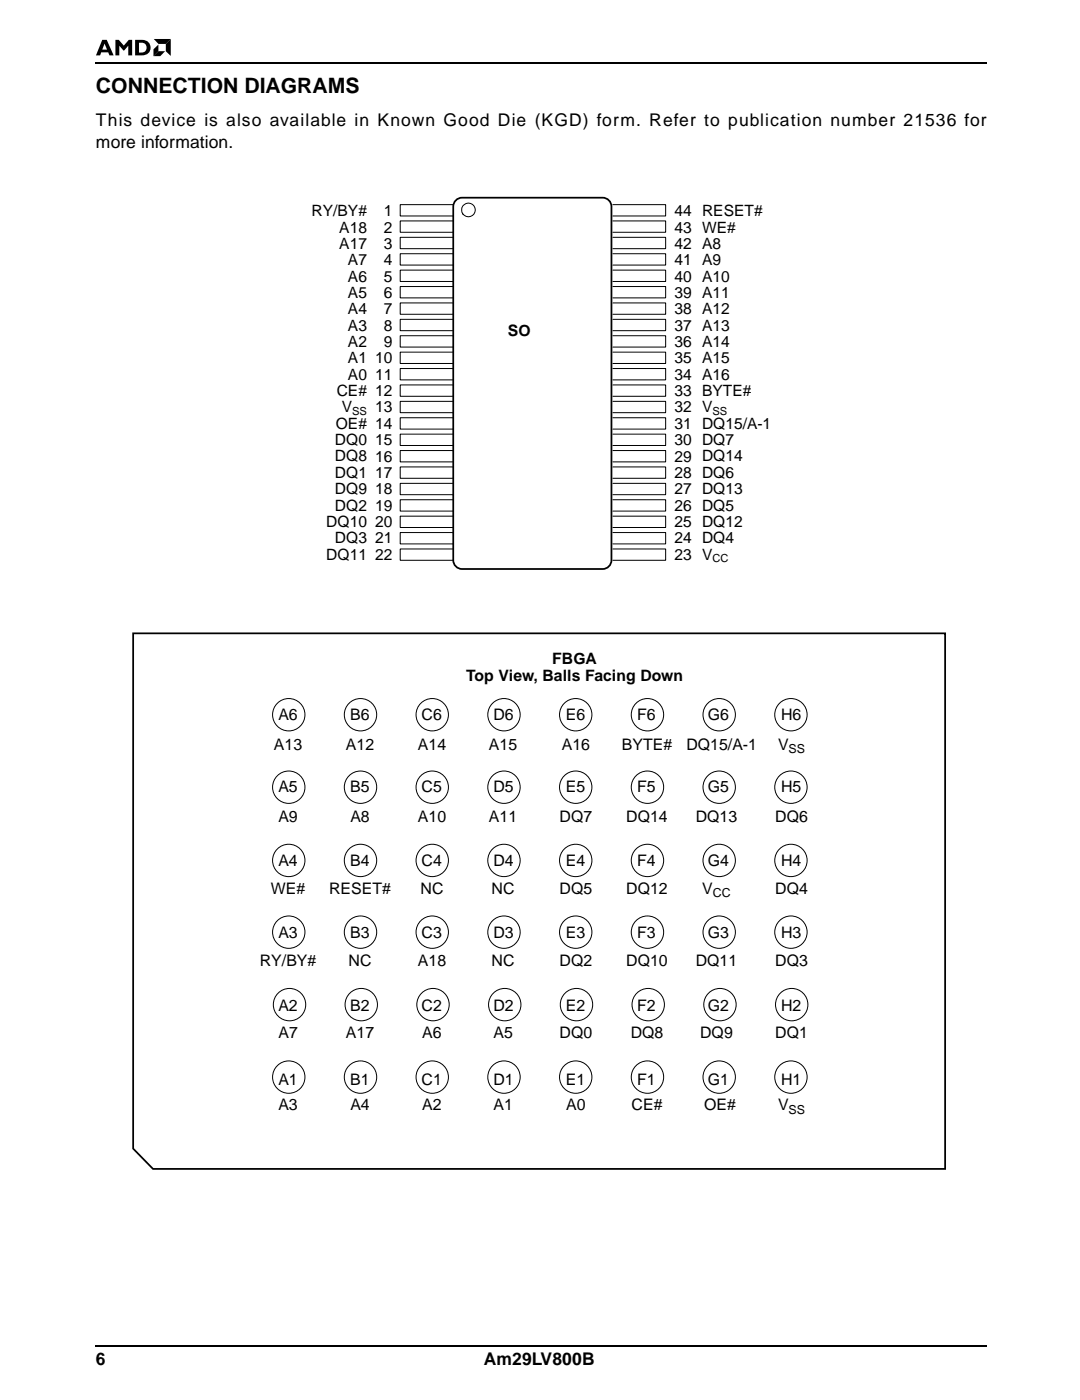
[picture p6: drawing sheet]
<svg xmlns="http://www.w3.org/2000/svg" width="209mm" height="271mm" viewBox="0 0 209 271" stroke-linecap="round" stroke-linejoin="round" font-family="sans-serif">
<path d="M18.5 12.1l.1 .3zM18.5 260.7l.1 .3z" fill="#000"/>
<path d="M18.6 12.2h172.4M18.6 260.9h172.4" fill="none" stroke="#000" stroke-width=".34"/>
<path d="M18.6 7.5h14.5v3.4h-14.5z" fill="#fff"/>
<g fill="#000">
<path d="M22.4 7.7h.6l1 1.1 .9-1.1h.7v3h-.8v-1.8l-.8 .9-.9-.9v1.8h-.7zM29.7 9.6l1-1v1.3l-1 1zM29.8 7.6h3.3l-1 .9h-1.4zM30.7 9.9h1.3l-1 1h-1.3zM32.1 8.5l1-.9v3.2l-1-.9z"/>
<path d="M19.8 7.7h.9l1.3 3h-.8l-.2-.6h-1.4l-.2 .6h-.8zM20.3 8.4l-.5 1.2h.9z"/>
<path d="M26.2 7.7a2.6 2.6 0 0 1 2.8 .8 1.51 1.51 0 0 1-.1 1.6 1.51 1.51 0 0 1-1.5 .6h-1.2zM26.9 8.3v1.9a1.05 1.05 0 0 0 1.3-.3 1.05 1.05 0 0 0 0-1.3l-.3-.2z"/>
</g>
<path d="M25.6 122.4h157.7v104.3h-157.7z" fill="#fff"/>
<g fill="none" stroke="#000" stroke-width=".19">
<circle cx="55.9" cy="138.5" r="3.1"/>
<circle cx="69.8" cy="138.5" r="3.1"/>
<circle cx="83.7" cy="138.5" r="3.1"/>
<circle cx="97.6" cy="138.5" r="3.1"/>
<circle cx="111.5" cy="138.5" r="3.1"/>
<circle cx="125.4" cy="138.5" r="3.1"/>
<circle cx="139.3" cy="138.5" r="3.1"/>
<circle cx="153.2" cy="138.5" r="3.1"/>
<circle cx="55.9" cy="152.5" r="3.1"/>
<circle cx="69.8" cy="152.5" r="3.1"/>
<circle cx="83.7" cy="152.5" r="3.1"/>
<circle cx="97.6" cy="152.5" r="3.1"/>
<circle cx="111.5" cy="152.5" r="3.1"/>
<circle cx="125.4" cy="152.5" r="3.1"/>
<circle cx="139.3" cy="152.5" r="3.1"/>
<circle cx="153.2" cy="152.5" r="3.1"/>
<circle cx="55.9" cy="166.7" r="3.1"/>
<circle cx="69.8" cy="166.7" r="3.1"/>
<circle cx="83.7" cy="166.7" r="3.1"/>
<circle cx="97.6" cy="166.7" r="3.1"/>
<circle cx="111.5" cy="166.7" r="3.1"/>
<circle cx="125.4" cy="166.7" r="3.1"/>
<circle cx="139.3" cy="166.7" r="3.1"/>
<circle cx="153.2" cy="166.7" r="3.1"/>
<circle cx="55.9" cy="180.6" r="3.1"/>
<circle cx="56.1" cy="194.7" r="3.1"/>
<circle cx="69.8" cy="180.6" r="3.1"/>
<circle cx="70" cy="194.7" r="3.1"/>
<circle cx="83.7" cy="180.6" r="3.1"/>
<circle cx="83.9" cy="194.7" r="3.1"/>
<circle cx="97.6" cy="180.6" r="3.1"/>
<circle cx="97.8" cy="194.7" r="3.1"/>
<circle cx="111.5" cy="180.6" r="3.1"/>
<circle cx="111.7" cy="194.7" r="3.1"/>
<circle cx="125.4" cy="180.6" r="3.1"/>
<circle cx="125.6" cy="194.7" r="3.1"/>
<circle cx="139.3" cy="180.6" r="3.1"/>
<circle cx="139.5" cy="194.7" r="3.1"/>
<circle cx="153.2" cy="180.6" r="3.1"/>
<circle cx="153.4" cy="194.7" r="3.1"/>
<circle cx="55.9" cy="208.7" r="3.1"/>
<circle cx="69.8" cy="208.7" r="3.1"/>
<circle cx="83.7" cy="208.7" r="3.1"/>
<circle cx="97.6" cy="208.7" r="3.1"/>
<circle cx="111.5" cy="208.7" r="3.1"/>
<circle cx="125.4" cy="208.7" r="3.1"/>
<circle cx="139.3" cy="208.7" r="3.1"/>
<circle cx="153.2" cy="208.7" r="3.1"/>
</g>
<path d="M25.8 122.7h157.3v103.8h-153.5l-3.8-3.9z" fill="none" stroke="#000" stroke-width=".34"/>
<path d="M57 37.9h95.5v72.9h-95.5z" fill="#fff"/>
<g fill="none" stroke="#000" stroke-width=".19">
<path d="M87.7 39.7h-10.2v2.2h10.2M118.7 39.7h10.2v2.2h-10.2M87.7 42.8h-10.2v2.2h10.2M87.7 46h-10.2v2.2h10.2M87.7 49.2h-10.2v2.2h10.2M87.7 52.3h-10.2v2.2h10.2M87.7 55.5h-10.2v2.2h10.2M87.7 58.7h-10.2v2.2h10.2M118.7 42.8h10.2v2.2h-10.2M118.7 46h10.2v2.2h-10.2M118.7 49.2h10.2v2.2h-10.2M118.7 52.3h10.2v2.2h-10.2"/>
<path d="M118.7 55.5h10.2v2.2h-10.2M118.7 58.7h10.2v2.2h-10.2M87.7 61.9h-10.2v2.2h10.2M87.7 65.1h-10.2v2.2h10.2M87.7 68.2h-10.2v2.2h10.2M87.7 71.4h-10.2v2.2h10.2M87.7 74.6h-10.2v2.2h10.2M87.7 77.8h-10.2v2.2h10.2M118.7 61.9h10.2v2.2h-10.2M118.7 65.1h10.2v2.2h-10.2M118.7 68.2h10.2v2.2h-10.2M118.7 71.4h10.2v2.2h-10.2"/>
<path d="M118.7 74.6h10.2v2.2h-10.2M118.7 77.8h10.2v2.2h-10.2M87.7 80.9h-10.2v2.2h10.2M87.7 84.1h-10.2v2.2h10.2M87.7 87.3h-10.2v2.2h10.2M87.7 90.5h-10.2v2.2h10.2M87.7 93.7h-10.2v2.2h10.2M87.7 96.8h-10.2v2.2h10.2M118.7 80.9h10.2v2.2h-10.2M118.7 84.1h10.2v2.2h-10.2M118.7 87.3h10.2v2.2h-10.2M118.7 90.5h10.2v2.2h-10.2"/>
<path d="M118.7 93.7h10.2v2.2h-10.2M118.7 96.8h10.2v2.2h-10.2M87.7 100h-10.2v2.2h10.2M87.7 103.2h-10.2v2.2h10.2M87.7 106.4h-10.2v2.2h10.2M118.7 100h10.2v2.2h-10.2M118.7 103.2h10.2v2.2h-10.2M118.7 106.4h10.2v2.2h-10.2"/>
<circle cx="90.7" cy="40.7" r="1.33"/>
</g>
<path d="M88.3 38.8l.8-.4 .4-.1h27.2a1.71 1.71 0 0 1 1.7 1.7v68.5a1.71 1.71 0 0 1-1.7 1.8h-27.2a1.71 1.71 0 0 1-1.7-1.8v-68.5l.1-.4z" fill="none" stroke="#000" stroke-width=".34"/>
<text font-size="4.1" x="18.6" y="18.1">CONNECTION DIAGRAMS</text>
<g font-size="3.4">
<text x="18.6" y="24.5">This device is also available in Known Good Die (KGD) form. Refer to publication number 21536 for</text>
<text x="18.6" y="28.6">more information.</text>
<text x="18.6" y="264.5">6</text>
<text x="93.7" y="264.5">Am29LV800B</text>
</g>
<g font-size="3.1">
<text x="53.9" y="139.5">A6</text>
<text x="67.8" y="139.5">B6</text>
<text x="81.7" y="139.5">C6</text>
<text x="95.6" y="139.5">D6</text>
<text x="109.6" y="139.5">E6</text>
<text x="123.4" y="139.5">F6</text>
<text x="137.1" y="139.5">G6</text>
<text x="151.3" y="139.5">H6</text>
<text x="53.1" y="145.3">A13</text>
<text x="67" y="145.3">A12</text>
<text x="80.9" y="145.3">A14</text>
<text x="94.7" y="145.3">A15</text>
<text x="108.8" y="145.3">A16</text>
<text x="120.5" y="145.3">BYTE#</text>
<text x="133" y="145.3">DQ15/A-1</text>
<text x="150.7" y="145.3">V</text>
<text x="53.9" y="153.5">A5</text>
<text x="67.8" y="153.5">B5</text>
<text x="81.7" y="153.5">C5</text>
<text x="95.6" y="153.5">D5</text>
<text x="109.6" y="153.5">E5</text>
<text x="123.4" y="153.5">F5</text>
<text x="137.1" y="153.5">G5</text>
<text x="151.3" y="153.5">H5</text>
<text x="53.9" y="159.3">A9</text>
<text x="67.9" y="159.3">A8</text>
<text x="80.9" y="159.3">A10</text>
<text x="94.7" y="159.3">A11</text>
<text x="108.4" y="159.3">DQ7</text>
<text x="121.3" y="159.3">DQ14</text>
<text x="134.8" y="159.3">DQ13</text>
<text x="150.2" y="159.3">DQ6</text>
<text x="53.9" y="167.8">A4</text>
<text x="67.8" y="167.8">B4</text>
<text x="81.7" y="167.8">C4</text>
<text x="95.6" y="167.8">D4</text>
<text x="109.6" y="167.8">E4</text>
<text x="123.4" y="167.8">F4</text>
<text x="137.1" y="167.8">G4</text>
<text x="151.3" y="167.8">H4</text>
<text x="52.5" y="173.2">WE#</text>
<text x="63.8" y="173.2">RESET#</text>
<text x="81.5" y="173.2">NC</text>
<text x="95.2" y="173.2">NC</text>
<text x="108.4" y="173.2">DQ5</text>
<text x="121.3" y="173.2">DQ12</text>
<text x="136" y="173.2">V</text>
<text x="150.2" y="173.2">DQ4</text>
<text x="53.9" y="181.8">A3</text>
<text x="67.8" y="181.8">B3</text>
<text x="81.7" y="181.8">C3</text>
<text x="95.6" y="181.8">D3</text>
<text x="109.6" y="181.8">E3</text>
<text x="123.4" y="181.8">F3</text>
<text x="137.1" y="181.8">G3</text>
<text x="151.3" y="181.8">H3</text>
<text x="50.3" y="187.2">RY/BY#</text>
<text x="67.5" y="187.2">NC</text>
<text x="80.9" y="187.2">A18</text>
<text x="95.2" y="187.2">NC</text>
<text x="108.4" y="187.2">DQ2</text>
<text x="121.3" y="187.2">DQ10</text>
<text x="134.8" y="187.2">DQ11</text>
<text x="150.2" y="187.2">DQ3</text>
<text x="53.9" y="195.8">A2</text>
<text x="67.8" y="195.8">B2</text>
<text x="81.7" y="195.8">C2</text>
<text x="95.6" y="195.8">D2</text>
<text x="109.6" y="195.8">E2</text>
<text x="123.4" y="195.8">F2</text>
<text x="137.1" y="195.8">G2</text>
<text x="151.3" y="195.8">H2</text>
<text x="53.9" y="201.2">A7</text>
<text x="67" y="201.2">A17</text>
<text x="81.8" y="201.2">A6</text>
<text x="95.6" y="201.2">A5</text>
<text x="108.4" y="201.2">DQ0</text>
<text x="122.2" y="201.2">DQ8</text>
<text x="135.6" y="201.2">DQ9</text>
<text x="150.2" y="201.2">DQ1</text>
<text x="53.9" y="210.2">A1</text>
<text x="53.9" y="215.1">A3</text>
<text x="67.8" y="210.2">B1</text>
<text x="67.9" y="215.1">A4</text>
<text x="81.7" y="210.2">C1</text>
<text x="81.8" y="215.1">A2</text>
<text x="95.6" y="215.1">A1</text>
<text x="95.6" y="210.2">D1</text>
<text x="109.6" y="210.2">E1</text>
<text x="109.7" y="215.1">A0</text>
<text x="122.3" y="215.1">CE#</text>
<text x="123.4" y="210.2">F1</text>
<text x="136.4" y="215.1">OE#</text>
<text x="137.1" y="210.2">G1</text>
<text x="150.7" y="215.1">V</text>
<text x="151.3" y="210.2">H1</text>
</g>
<g font-size="3">
<text x="60.4" y="41.9">RY/BY#</text>
<text x="74.3" y="41.9">1</text>
<text x="130.6" y="41.9">44 RESET#</text>
<text x="65.7" y="45.1">A18</text>
<text x="74.3" y="45.1">2</text>
<text x="130.6" y="45.1">43 WE#</text>
<text x="65.7" y="48.2">A17</text>
<text x="67.4" y="51.4">A7</text>
<text x="74.3" y="48.2">3</text>
<text x="74.3" y="51.4">4</text>
<text x="130.6" y="48.2">42 A8</text>
<text x="130.6" y="51.4">41 A9</text>
<text x="67.4" y="54.6">A6</text>
<text x="67.4" y="57.7">A5</text>
<text x="74.3" y="54.6">5</text>
<text x="74.3" y="57.7">6</text>
<text x="130.6" y="54.6">40 A10</text>
<text x="130.6" y="57.7">39 A11</text>
<text x="67.4" y="60.9">A4</text>
<text x="67.4" y="64.1">A3</text>
<text x="74.3" y="60.9">7</text>
<text x="74.3" y="64.1">8</text>
<text x="98.4" y="65.2">SO</text>
<text x="130.6" y="60.9">38 A12</text>
<text x="130.6" y="64.1">37 A13</text>
<text x="67.4" y="67.2">A2</text>
<text x="67.4" y="70.4">A1</text>
<text x="72.7" y="70.4">10</text>
<text x="74.3" y="67.2">9</text>
<text x="130.6" y="67.2">36 A14</text>
<text x="130.6" y="70.4">35 A15</text>
<text x="65.2" y="76.8">CE# 12</text>
<text x="67.4" y="73.6">A0</text>
<text x="72.7" y="73.6">11</text>
<text x="130.6" y="73.6">34 A16</text>
<text x="130.6" y="76.8">33 BYTE#</text>
<text x="65.1" y="83.1">OE# 14</text>
<text x="66.2" y="79.9">V</text>
<text x="72.7" y="79.9">13</text>
<text x="130.6" y="79.9">32 V</text>
<text x="130.6" y="83.1">31 DQ15/A-1</text>
<text x="64.9" y="86.3">DQ0</text>
<text x="64.9" y="89.4">DQ8</text>
<text x="72.7" y="86.3">15</text>
<text x="72.7" y="89.4">16</text>
<text x="130.6" y="86.3">30 DQ7</text>
<text x="130.6" y="89.4">29 DQ14</text>
<text x="64.9" y="92.6">DQ1</text>
<text x="64.9" y="95.8">DQ9</text>
<text x="72.7" y="92.6">17</text>
<text x="72.7" y="95.8">18</text>
<text x="130.6" y="92.6">28 DQ6</text>
<text x="130.6" y="95.8">27 DQ13</text>
<text x="64.9" y="98.9">DQ2</text>
<text x="72.7" y="98.9">19</text>
<text x="130.6" y="98.9">26 DQ5</text>
<text x="63.2" y="102.1">DQ10</text>
<text x="64.9" y="105.3">DQ3</text>
<text x="72.7" y="102.1">20</text>
<text x="72.7" y="105.3">21</text>
<text x="130.6" y="102.1">25 DQ12</text>
<text x="130.6" y="105.3">24 DQ4</text>
<text x="63.2" y="108.4">DQ11</text>
<text x="72.7" y="108.4">22</text>
<text x="130.6" y="108.4">23 V</text>
<text x="107" y="128.6">FBGA</text>
<text x="90.3" y="132">Top View, Balls Facing Down</text>
</g>
<g font-size="2.4">
<text x="152.8" y="146">SS</text>
<text x="138.1" y="173.9">CC</text>
<text x="152.8" y="215.8">SS</text>
</g>
<g font-size="2.2">
<text x="68.2" y="80.4">SS</text>
<text x="138" y="80.4">SS</text>
<text x="138" y="108.9">CC</text>
</g>
</svg>
